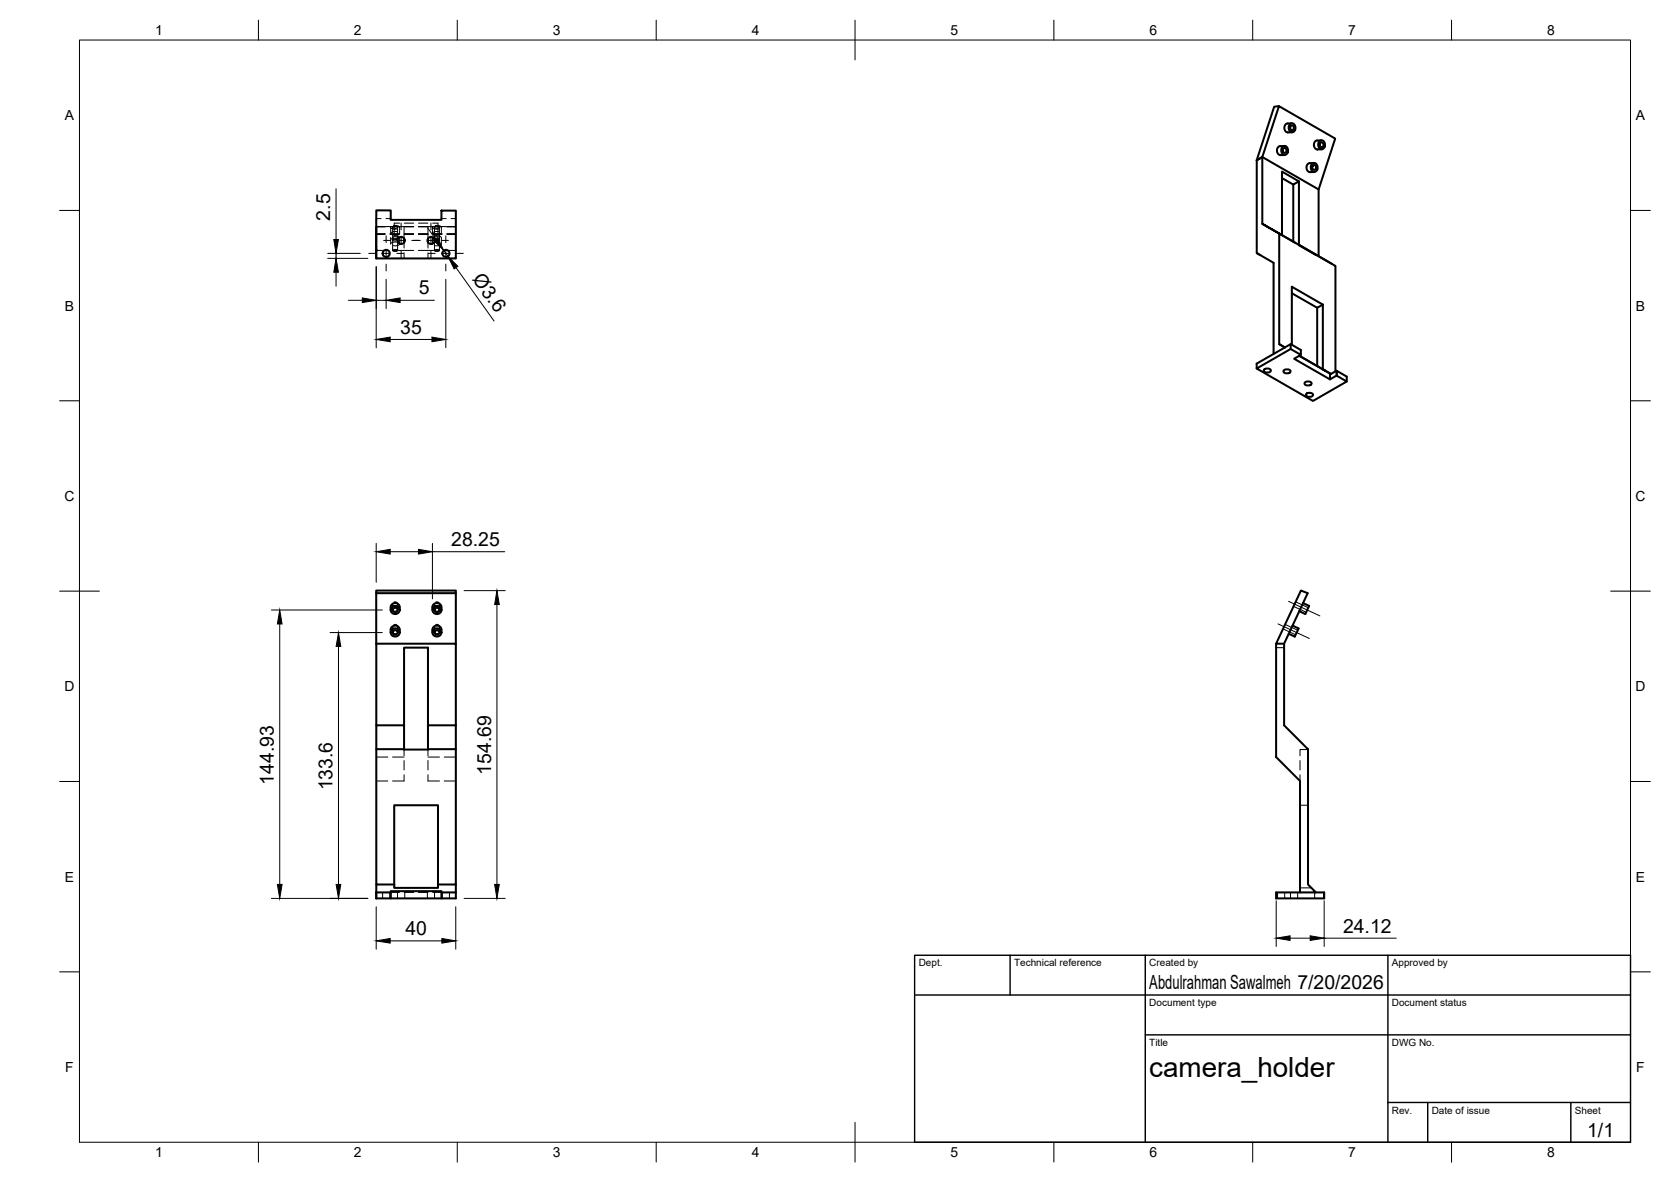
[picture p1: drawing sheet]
<svg xmlns="http://www.w3.org/2000/svg" width="420mm" height="297mm" viewBox="0 0 420 297" stroke-linecap="round" stroke-linejoin="round" font-family="sans-serif">
<!-- layer: Visible -->
<g fill="none" stroke="#000" stroke-width=".51">
<path d="M317.4 39.5l14.2 8.1v16.8M317.4 39.5l4.2-12.8 14.1 8.1-4.1 12.8M321.6 26.7l-1.2 .1-4.4 13.5 1.4-.8M322.4 37a.96 .96 0 0 1 1.3 0 .96 .96 0 0 1 .1 1.3 .87 .87 0 0 1-1.1 .5 .87 .87 0 0 1-.5-1.1zM322.7 37.3a.56 .56 0 0 1 .8 .5 .56 .56 0 0 1-.7 .6 .73 .73 0 0 1-.1-1.1zM323 36.7h-1.1a1.18 1.18 0 0 0-.8 1.2 1.18 1.18 0 0 0 .9 1.1h1M323.8 31a1.18 1.18 0 0 0-.9 1.2 1.18 1.18 0 0 0 .9 1.1l1.1-.1M324.3 31.3a.96 .96 0 0 1 1.2 0 .96 .96 0 0 1 .2 1.3 .87 .87 0 0 1-1.2 .5 .87 .87 0 0 1-.5-1.1zM324.6 31.6a.56 .56 0 0 1 .8 .5 .56 .56 0 0 1-.7 .6 .73 .73 0 0 1-.1-1.1zM324.8 31h-1.1M331.2 35.3a1.18 1.18 0 0 0-.8 1.2 1.18 1.18 0 0 0 .9 1.1l1-.1M331.7 35.6a.96 .96 0 0 1 1.2 0 .96 .96 0 0 1 .2 1.2 .87 .87 0 0 1-1.1 .6 .87 .87 0 0 1-.5-1.1z"/>
<path d="M332 35.9a.56 .56 0 0 1 .8 .4 .56 .56 0 0 1-.7 .7 .73 .73 0 0 1-.1-1.1zM332.3 35.3h-1.1M94.6 52.9h3.7l-.1 2.4h12.8v-2.4h3.6v12h-20zM94.6 57v7.9M101.6 59.9v1M107.6 60v.9M316 40.3h.1M317.4 56.2v-16.7l-1.4 .8v23.3l.9 .5M321.6 58.7l-4.2-2.5 4.9 2.9M322.3 44.8l2.9 1.6 1.4-.8-4.3-2.5v16l3.4 1.9M325.2 46.4v14.3M326.6 45.6v15.9l4.2 2.6-4.2-2.6"/>
<path d="M329.8 41.2a.96 .96 0 0 1 1.3 .1 .96 .96 0 0 1 .1 1.2 .87 .87 0 0 1-1.1 .6 .87 .87 0 0 1-.5-1.1zM330.2 41.6a.56 .56 0 0 1 .7 .4 .56 .56 0 0 1-.6 .6 .73 .73 0 0 1-.1-1zM330.4 41h-1.1a1.18 1.18 0 0 0-.8 1.1 1.18 1.18 0 0 0 .9 1.1h1.1M316 63.6l4.2 2.4v22.9M324.8 73.7l6.4 3.7 1.4-.9M326.6 61.5l-5-2.8v27.8l1.5 .8M326.6 61.5l8.3 4.8M330.8 64l5 2.8v26.5M331.2 77.4v14.6M332.6 76.5v16.3l2.1 1.2M332.6 76.5l-7.8-4.4v14.6M317.8 92.9l.9-.3a.65 .65 0 0 1 .8 .7l-.8 .3a.65 .65 0 0 1-.9-.7z"/>
<path d="M321.6 86.5l1.5 .8M322.8 93.1l.8-.3a.65 .65 0 0 1 .8 .7l-.8 .3a.65 .65 0 0 1-.8-.7zM323.1 87.3l1.4-.8 2.6 1.5v1.2l-1.7 1 9 5.1v-1.4M323.1 87.3l-7.1 4.1v1.2M324.5 86.5v1.2M327.1 89.2l-2.6-1.5-8.5 4.9 14.1 8.2 8.5-4.9-2.5-1.5-1.7 .9M328.1 96.2l.8-.4a.65 .65 0 0 1 .8 .8l-.8 .3a.65 .65 0 0 1-.8-.7zM328.4 99l.9-.3a.65 .65 0 0 1 .8 .7l-.8 .3a.65 .65 0 0 1-.9-.7zM332.6 92.8l.6 .4-6.5-3.8 7.9 4.6M334.6 94l1.5-.8 2.5 1.4v1.3M336.1 93.2v1.2M94.6 149.1v-.7h20v.7"/>
<path d="M100.5 152.6v.7M100.5 158.2v.7M100.5 158.2a1.14 1.14 0 0 0-1.1-1 1.14 1.14 0 0 0-1.2 1v.7M100.5 152.6a1.14 1.14 0 0 0-1.1-1.1 1.14 1.14 0 0 0-1.2 1.1v.7M111 152.6v.7M111 158.2v.7M111 152.6a1.14 1.14 0 0 0-1.1-1.1 1.14 1.14 0 0 0-1.2 1.1v.7M111 158.2a1.14 1.14 0 0 0-1.1-1 1.14 1.14 0 0 0-1.2 1v.7M325 157.2l1.5 .7-.3 .8-.6 1.3-1.6-.7M327.1 148.4l1.7 .7-5.9 12.7h-2zM327.6 151.6l1.6 .7-.2 .3-.8 1.7-1.5-.7M94.6 161.8h20v20.5"/>
<path d="M94.6 161.8v-12.7h20v12.7M94.6 161.8v20.5M101.6 162.8h6v25.6h-6zM320.9 161.8v28.5l6 6v28M322.9 161.8v20.5l6 6v34l2 2h-10v1.5h12.1v-1.5h-2.1M101.6 188.3h-7v34h4.5M101.6 182.3h-7v6M107.6 188.3h7v34h-4.5v-19.9h-11v19.9M107.6 182.3h7v6M94.6 224.3h.1M94.6 222.3v3.5h3.7M94.6 224.3h3.7"/>
<path d="M98.2 224.3v-.3h12.8v.3M98.3 224.3v1.5h12.7M99.1 222.3v.8h11v-.8M111 224.3h3.6M114.6 222.3v3.5h-3.6v-1.5"/>
<circle cx="97.1" cy="63.7" r=".9"/>
<circle cx="100.9" cy="60.4" r=".9"/>
<circle cx="108.4" cy="60.4" r=".9"/>
<circle cx="112.1" cy="63.7" r=".9"/>
<circle cx="99.3" cy="153.3" r=".6"/>
<circle cx="99.3" cy="158.9" r=".6"/>
<circle cx="99.4" cy="159" r="1.08"/>
<circle cx="99.4" cy="153.3" r="1.08"/>
<circle cx="109.8" cy="158.9" r=".6"/>
<circle cx="109.8" cy="153.3" r=".6"/>
<circle cx="109.9" cy="153.3" r="1.08"/>
<circle cx="109.9" cy="159" r="1.08"/>
</g>
<!-- layer: Hidden -->
<g fill="none" stroke="#000" stroke-width=".25">
<path d="M94.6 58.7h2.3M94.6 57.5v1.4h2.3M94.6 56.9h9.4M94.6 58.9v2.4M94.6 57h2.3M95.8 54.9h-1.2v1.4M97 54.9h1.2M98 58.7h2.4M98.1 58.9h2.3M98.1 57h2.3M98.7 57.1v5.8h5.3M98.8 59.7a.68 .68 0 0 1 1.1 .2 .7 .7 0 0 1-1.1-.2z"/>
<path d="M98.8 57a.79 .79 0 0 1 1.1 .2 .78 .78 0 0 1-1.1-.2zM98.9 59.3h.7l.8 .3 .1 1.7a1.25 1.25 0 0 1-1.6 .4M98.9 56.7l.7-.1 .8 .3 .1 1.8a1.25 1.25 0 0 1-1.6 .4M99.8 57.6l-1-.1-.6-.4v1.6a1.29 1.29 0 0 1 1.6-.5M100 57.1v5.8M100.5 56.1h-1.4v2.8M101.6 56.9v3M101.6 58.7h2.4M101.6 56.1h2.4M101.6 58.9h2.4M101.6 57h2.4M105.2 58.9h2.4"/>
<path d="M105.2 57h2.4M105.2 58.7h2.4M105.2 56.9h9.4M105.2 56.1h2.4M107.6 56.9v3.1M108.8 58.9h2.4M108.8 57h2.4M108.8 58.7h2.4M108.8 56.1h1.3v2.8M109.2 59.7a.68 .68 0 0 1 1.2 .2l-.8 .1zM109.2 57.1v5.8M109.3 57a.66 .66 0 0 1 1.1 .2 .7 .7 0 0 1-1.1-.2z"/>
<path d="M109.4 56.7l.7-.1 .8 .3 .1 1.8-.6 .4h-1M109.4 59.3h.7l.8 .3 .1 1.7-.6 .4h-1M110.3 57.6l-1-.1-.6-.4v1.6a1.3 1.3 0 0 1 1.6-.5M110.5 57.1v5.8M111 54.9h1.2M112.4 58.9h2.2M112.4 57h2.2M112.4 58.7h2.2M113.4 54.9h1.2M94.6 62.9h2.9M94.6 62.5v2.4h2.9M94.6 64.9h.1"/>
<path d="M98.7 64.9h2.9M98.7 62.9a.74 .74 0 0 1 1.2 .1 .79 .79 0 0 1-1.2-.1zM98.8 60.2a.7 .7 0 0 1 1.1 .2 .79 .79 0 0 1-1.2-.2zM99.8 60.2h-1l-.6-.4v1.5a1.29 1.29 0 0 1 1.6-.4M101.6 64.9h.1M101.6 60.9v1.4M101.6 63.5v1.4M105.2 62.9h5.3M107.6 64.9h.1M107.6 60.9v1.4M107.6 63.5v1.4M107.6 64.9h2.9"/>
<path d="M109.3 62.9a.75 .75 0 0 1 1.1 .1 .79 .79 0 0 1-1.1-.1zM109.3 60.2a.7 .7 0 0 1 1.1 .2 .79 .79 0 0 1-1.1-.2zM110.3 60.2h-1l-.6-.4v1.5a1.3 1.3 0 0 1 1.6-.4M111.7 62.9h2.9M111.7 64.9h2.9M98.2 158.2a1.13 1.13 0 0 0 1.2 1.1 1.13 1.13 0 0 0 1.1-1.1M98.2 152.6a1.13 1.13 0 0 0 1.2 1 1.13 1.13 0 0 0 1.1-1M99 157l.5-.1 .4 .4 .1 1.6M99 151.3h.6l.3 .2 .1 1.8M99.7 158h-.7l-.3-.5v1.4M99.7 152.3h-.7l-.3-.5v1.5M108.7 152.6a1.13 1.13 0 0 0 1.2 1 1.13 1.13 0 0 0 1.1-1"/>
<path d="M108.7 158.2a1.13 1.13 0 0 0 1.2 1.1 1.13 1.13 0 0 0 1.1-1.1M109.6 157l.4-.1 .4 .4 .1 1.6M109.6 151.3h.5l.3 .3 .1 1.7M110.2 158h-.7l-.3-.5v1.4M110.2 152.3h-.7l-.3-.5v1.5M322.6 158l3.2 1.5M323.1 156.9l3.2 1.5M325.2 152.4l3.2 1.4M325.8 151.2l3.2 1.5M320.9 162.8h2M94.6 196.3h2.9M94.6 190.3h2.9"/>
<path d="M98.7 190.3h2.9M101.6 188.4v1.5M101.6 191.1v2.4M101.6 194.7v1.6h-2.9M107.6 188.4v1.5M107.6 191.1v2.4M107.6 194.7v1.6h2.9M107.6 190.3h2.9M111.7 196.3h2.9M111.7 190.3h2.9M326.9 191.1v2.4M326.9 194.7v1.6"/>
<path d="M328.9 188.4h-2v1.5M326.9 202.4h2M96.2 224.3v1.5M98 224.3v1.5M98.2 224v1.8M98.3 224.3h2.2M99.9 224.3v1.5M101.6 224.3h2.4M101.8 224.3v1.5M105.2 224.3h2.4M107.5 224.3v1.5M108.8 224.3h2.2"/>
<path d="M109.3 224.3v1.5M111.2 224.3v1.5M113 224.3v1.5M321.2 224.3v1.5M323 224.3v1.5M324.5 224.3v1.5M326.3 224.3v1.5M326.9 223.1h2.8M330.6 224v1.8M332.9 224.3v1.5"/>
</g>
<!-- layer: Visible -->
<circle cx="94.6" cy="62.9" r=".25" fill="#000"/>
<!-- layer: Visible Narrow -->
<path d="M336.3 93.3v1.2" fill="none" stroke="#000" stroke-width=".25"/>
<!-- layer: BORDER -->
<g fill="none" stroke="#000" stroke-width=".25">
<path d="M20 10.1h390v276.9h-390zM65 5.1v5M115 5.1v5M165 5.1v5M215 5.1v10M265 5.1v5M315 5.1v5M365 5.1v5M15 52.9h5M410 52.9h5M15 100.7h5M410 100.7h5"/>
<path d="M15 148.6h10M405 148.6h10M15 196.4h5M410 196.4h5M15 244.2h5M410 244.2h5M65 287v5M115 287v5M165 287v5M215 282.1v9.9M265 287v5M315 287v5"/>
<path d="M365 287v5"/>
</g>
<!-- layer: TITLEBLOCK -->
<path d="M230 240.1h180v46.9h-180zM230 250h180M254 240.1v9.9M288 240.1v46.9M349 240.1v46.9M288 260.1h122M349 277.1h61M359 277.1v9.9M395 277.1v9.9" fill="none" stroke="#000" stroke-width=".36"/>
<!-- layer: Smart Centers -->
<g fill="none" stroke="#000" stroke-width=".25">
<path d="M97.1 59.3v1.7M100.9 56v1.7M100.9 59.5v1.8M108.4 56v1.7M108.4 59.5v1.8M112.1 59.3v1.7M92.7 63.7h1.7M96.2 63.7h1.8M96.5 60.4h1.7M97.1 62.8v1.8M97.1 66.4v1.7M99.8 63.7h1.7"/>
<path d="M100 60.4h1.7M100.9 63.1v1.7M103.5 60.4h2.2M107.5 60.4h1.7M107.7 63.7h1.7M108.4 63.1v1.7M111 60.4h1.8M111.2 63.7h1.8M112.1 62.8v1.8M112.1 66.4v1.7M114.8 63.7h1.7M321.4 156.8l7.8 3.7"/>
<path d="M324 151.1l7.9 3.7"/>
</g>
<!-- layer: FD_Dimensions -->
<g fill="none" stroke="#000" stroke-width=".25">
<path d="M84.5 47.4v12.8M107.5 57.2l2 2.9M82.4 64.9h10.1M82.4 63.7h8.2M84.5 63.7v1.2M84.5 68.4v3.5M87.6 75.5h3.5M94.6 67v20.4M94.6 75.5h2.5M97.1 70.2v7.4M100.6 75.5h8.6M111.6 62.9l1 1.5"/>
<path d="M112.1 70.2v17.2M114.7 67.3l9.5 13.4M98.1 85.3h10.5M94.6 136.6v9.7M98.1 138.6h7.1M108.7 136.6v13.9M108.7 138.6h18.2M68.2 153.3h27.9M70.3 156.8v65.5M83 159h13.1M116.7 148.4h10.3M124.9 151.9v70.4"/>
<path d="M85.1 162.5v59.8M68.2 225.8h24.3M94.6 227.9v10.6M98.1 236.4h13M114.6 227.9v10.6M116.7 225.8h10.3M320.9 226.4v11.5M324.4 235.8h5M333 226.4v11.5M333 235.8h18.1"/>
</g>
<g fill="#000" stroke="#000" stroke-width=".25">
<path d="M109.1 60.4l.9-.6 1.6 3.1zM84.5 64.9l.6 3.5h-1.2zM83.9 60.2h1.2l-.6 3.5zM91.1 74.9l3.5 .6-3.5 .5zM97.1 75.5l3.5-.6v1.1zM112.6 64.4l2.5 2.5-.9 .7zM94.6 85.3l3.5-.6v1.2zM108.6 84.7l3.5 .6-3.5 .6zM94.6 138.6l3.5-.5v1.1zM105.2 138.1l3.5 .5-3.5 .6zM70.3 153.3l.6 3.5h-1.2zM124.9 148.4l.6 3.5h-1.1z"/>
<path d="M85.1 159l.6 3.5h-1.2zM69.7 222.3h1.2l-.6 3.5zM84.5 222.3h1.2l-.6 3.5zM94.6 236.4l3.5-.6v1.2zM111.1 235.8l3.5 .6-3.5 .6zM124.4 222.3h1.1l-.6 3.5zM320.9 235.8l3.5-.6v1.1zM329.4 235.2l3.6 .6-3.6 .5z"/>
</g>
<text font-size="7" x="289" y="270.6">camera_holder</text>
<g font-size="4.9">
<text x="83" y="55.4" transform="rotate(-90 83 55.4)">2.5</text>
<text x="118.6" y="70.2" transform="rotate(54 118.6 70.2)">Ø3.6</text>
<text x="105.3" y="74">5</text>
<text x="100.6" y="83.8">35</text>
<text x="113.5" y="137.2">28.25</text>
<text x="68.9" y="197.2" transform="rotate(-90 68.9 197.2)">144.93</text>
<text x="123.5" y="194.7" transform="rotate(-90 123.5 194.7)">154.69</text>
<text x="83.6" y="198.6" transform="rotate(-90 83.6 198.6)">133.6</text>
<text x="102" y="235">40</text>
<text x="337.7" y="234.3">24.12</text>
<text x="289" y="248.5">Abdulrahman Sawalmeh 7/20/2026</text>
<text x="399.1" y="285.7">1/1</text>
</g>
<g font-size="3.5">
<text x="39" y="8.8">1</text>
<text x="89" y="8.8">2</text>
<text x="139" y="8.8">3</text>
<text x="189" y="8.8">4</text>
<text x="239" y="8.8">5</text>
<text x="289" y="8.8">6</text>
<text x="339" y="8.8">7</text>
<text x="389" y="8.8">8</text>
<text x="16.3" y="30.2">A</text>
<text x="411.3" y="30.2">A</text>
<text x="16.3" y="78">B</text>
<text x="411.3" y="78">B</text>
<text x="16.2" y="125.9">C</text>
<text x="411.2" y="125.9">C</text>
<text x="16.2" y="173.7">D</text>
<text x="411.2" y="173.7">D</text>
<text x="16.3" y="221.6">E</text>
<text x="411.3" y="221.6">E</text>
<text x="16.4" y="269.4">F</text>
<text x="411.4" y="269.4">F</text>
<text x="39" y="290.8">1</text>
<text x="89" y="290.8">2</text>
<text x="139" y="290.8">3</text>
<text x="189" y="290.8">4</text>
<text x="239" y="290.8">5</text>
<text x="289" y="290.8">6</text>
<text x="339" y="290.8">7</text>
<text x="389" y="290.8">8</text>
</g>
<g font-size="2.5">
<text x="231" y="242.9">Dept.</text>
<text x="255" y="242.9">Technical reference</text>
<text x="289" y="242.9">Created by</text>
<text x="350" y="242.9">Approved by</text>
<text x="289" y="252.8">Document type</text>
<text x="350" y="252.8">Document status</text>
<text x="289" y="262.9">Title</text>
<text x="350" y="262.9">DWG No.</text>
<text x="350" y="279.9">Rev.</text>
<text x="360" y="279.9">Date of issue</text>
<text x="396" y="279.9">Sheet</text>
</g>
</svg>
